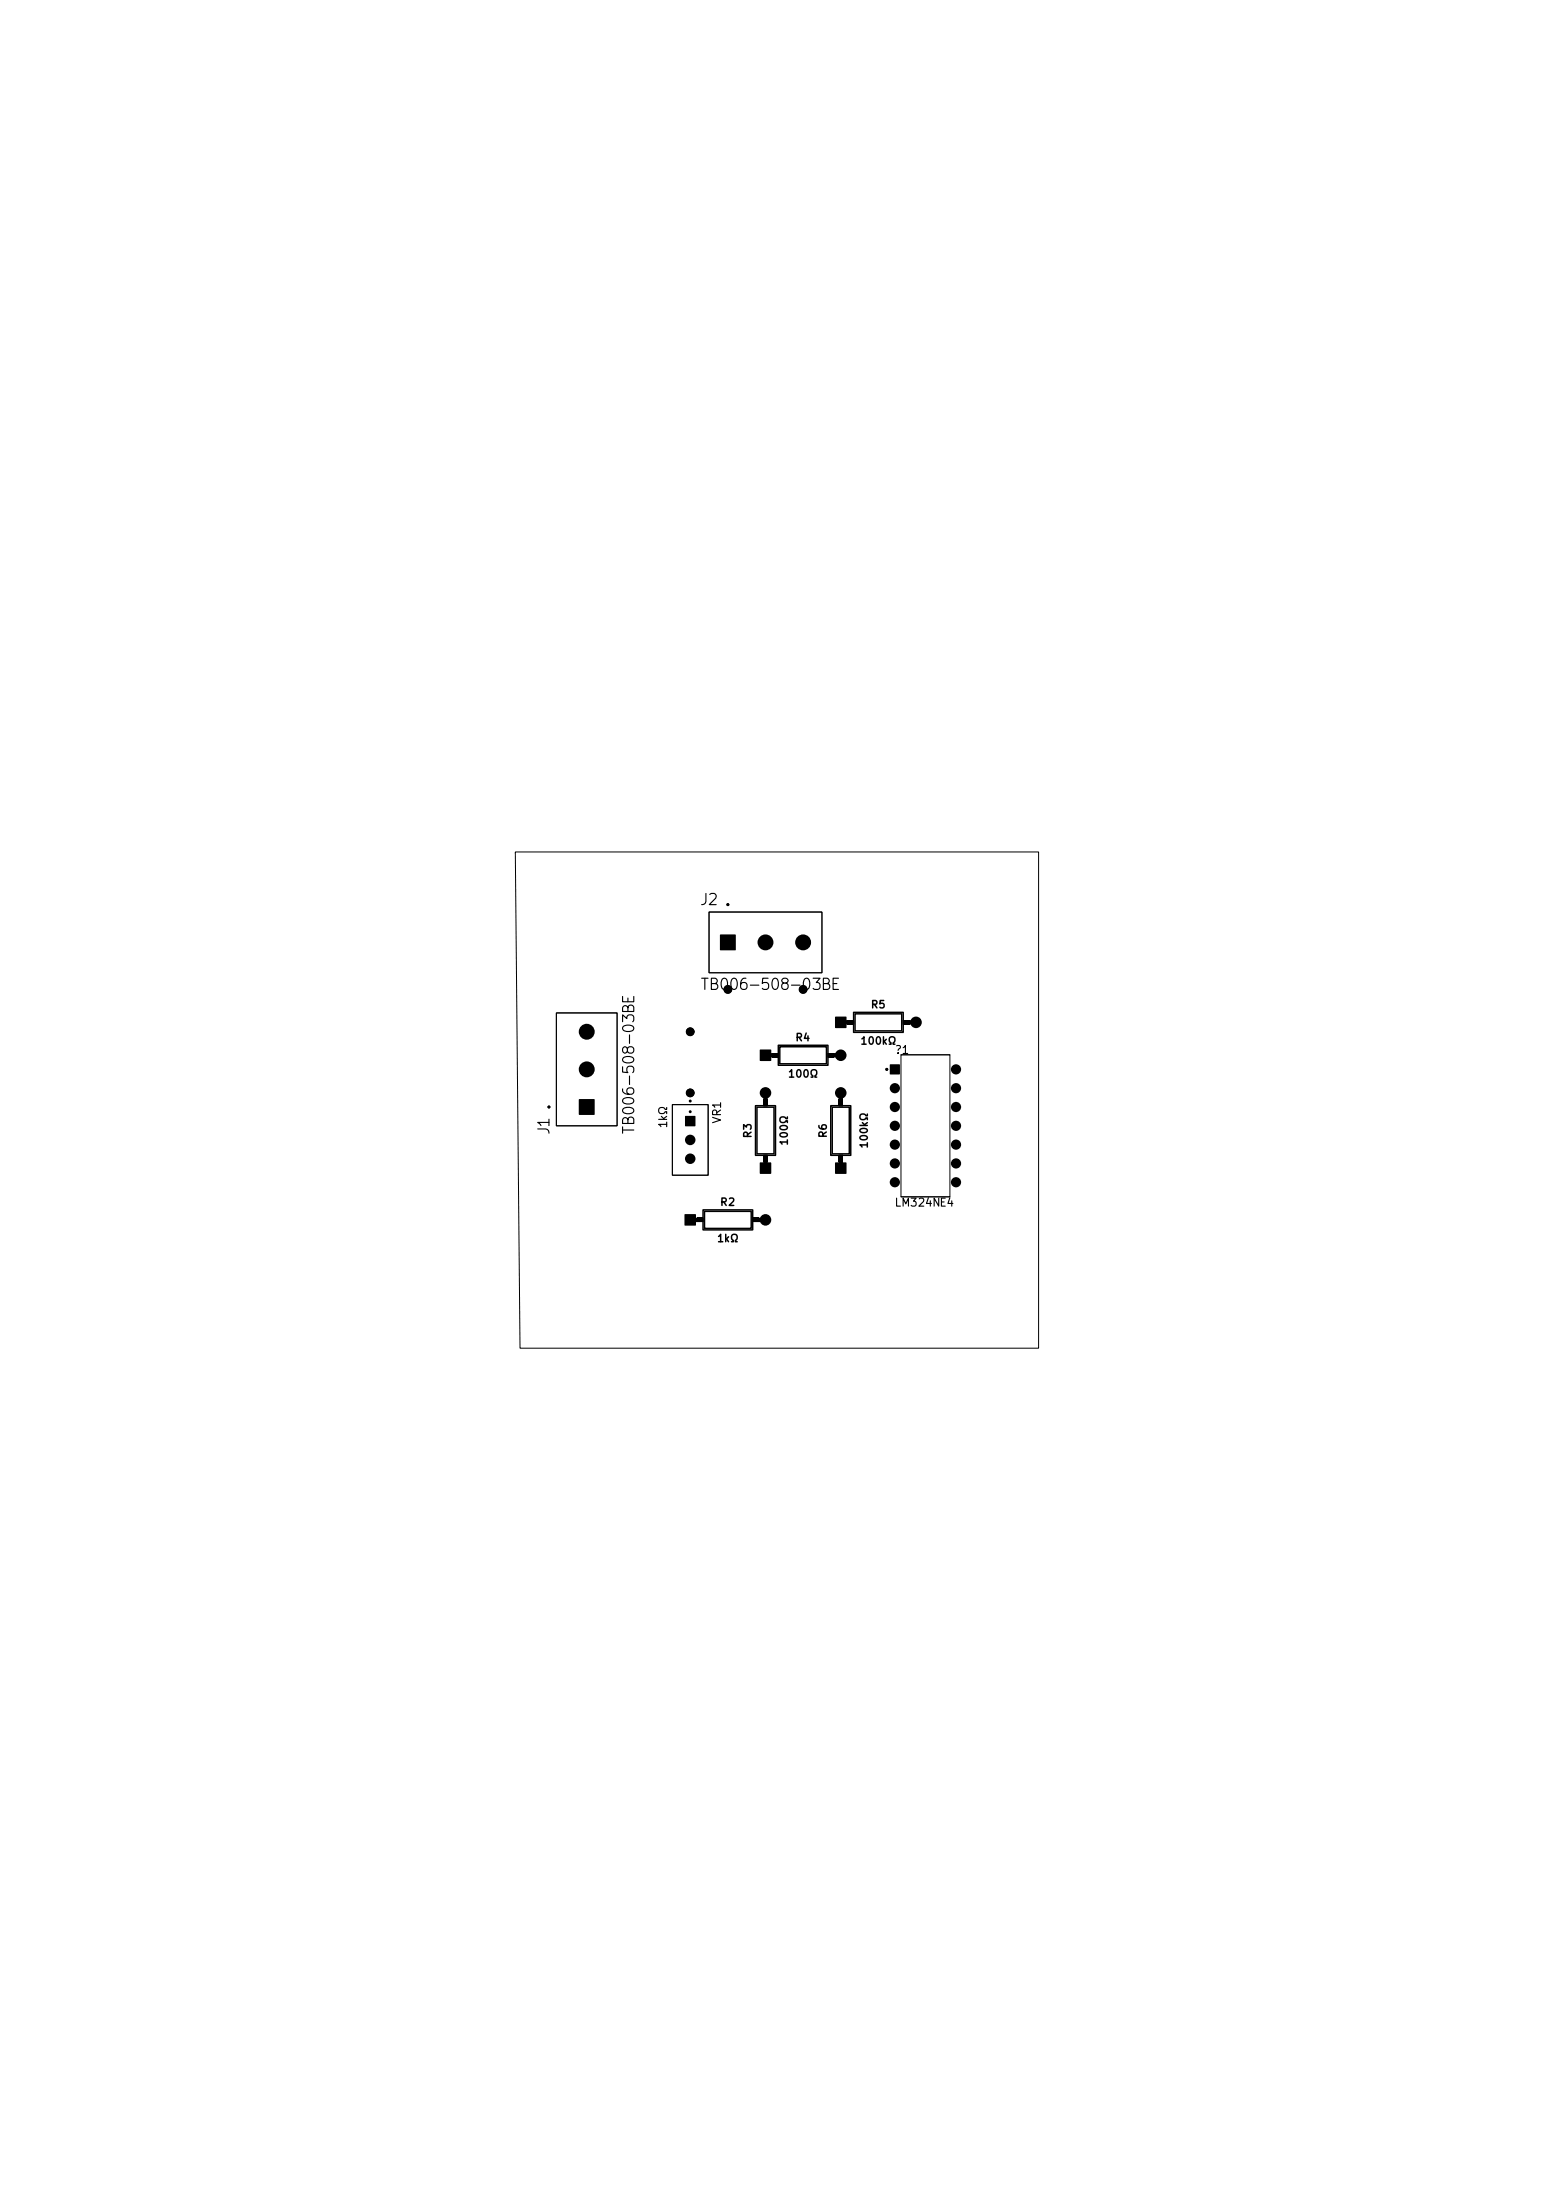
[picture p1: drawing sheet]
<svg xmlns="http://www.w3.org/2000/svg" width="210mm" height="297mm" viewBox="0 0 210 297" stroke-linecap="round" stroke-linejoin="round" font-family="sans-serif">
<g fill="#000">
<path d="M97.2 126.2h2.1v2.1h-2.1z" fill-rule="evenodd"/>
<path d="M112.7 137.3h1.5v1.5h-1.5z" fill-rule="evenodd"/>
<path d="M113.2 137.9l.3-.2h1.8v.6h-1.8a.3 .3 0 0 1-.3-.4z" fill-rule="evenodd"/>
<path d="M114.4 137.7h.7v.6h-.7z" fill-rule="evenodd"/>
<path d="M122 137.7h.8v.6h-.8z" fill-rule="evenodd"/>
<path d="M121.8 137.7h1.9a.3 .3 0 0 1 .3 .3 .3 .3 0 0 1-.3 .3h-1.9z" fill-rule="evenodd"/>
<path d="M78.2 148.4h2v2.1h-2z" fill-rule="evenodd"/>
<path d="M92.5 150.7h1.4v1.3h-1.4z" fill-rule="evenodd"/>
<path d="M102.6 157h1.5v1.5h-1.5z" fill-rule="evenodd"/>
<path d="M102.6 141.7h1.5v1.5h-1.5z" fill-rule="evenodd"/>
<path d="M103 156.1h.6v.7h-.6z" fill-rule="evenodd"/>
<path d="M103 148.4h.6v.8h-.6z" fill-rule="evenodd"/>
<path d="M103 155.9h.6v1.8a.3 .3 0 0 1-.3 .3 .3 .3 0 0 1-.3-.3z" fill-rule="evenodd"/>
<path d="M103.1 147.4a.3 .3 0 0 1 .3-.1 .3 .3 0 0 1 .2 .3v1.8h-.6z" fill-rule="evenodd"/>
<path d="M103.1 142.3l.2-.1h1.9v.6h-1.9a.3 .3 0 0 1-.2-.5z" fill-rule="evenodd"/>
<path d="M104.2 142.2h.8v.6h-.8z" fill-rule="evenodd"/>
<path d="M111.9 142.2h.7v.6h-.7z" fill-rule="evenodd"/>
<path d="M112.7 157h1.5v1.5h-1.5z" fill-rule="evenodd"/>
<path d="M113.2 156.1h.6v.7h-.6z" fill-rule="evenodd"/>
<path d="M113.2 148.4h.6v.8h-.6z" fill-rule="evenodd"/>
<path d="M113.2 155.9h.6v1.8a.3 .3 0 0 1-.3 .3 .3 .3 0 0 1-.3-.3z" fill-rule="evenodd"/>
<path d="M113.2 147.4a.3 .3 0 0 1 .4-.1 .3 .3 0 0 1 .2 .3v1.8h-.6z" fill-rule="evenodd"/>
<path d="M111.7 142.2h1.8a.3 .3 0 0 1 .3 .3 .3 .3 0 0 1-.3 .3h-1.8z" fill-rule="evenodd"/>
<path d="M120.1 143.7h1.4v1.3h-1.4z" fill-rule="evenodd"/>
<path d="M92.4 164h1.5v1.5h-1.5z" fill-rule="evenodd"/>
<path d="M92.9 164.6l.3-.2h1.8v.6h-1.8a.3 .3 0 0 1-.3-.4z" fill-rule="evenodd"/>
<path d="M94.1 164.4h.7v.6h-.7z" fill-rule="evenodd"/>
<path d="M101.7 164.4h.8v.6h-.8z" fill-rule="evenodd"/>
<path d="M101.5 164.4h1.8a.3 .3 0 0 1 .3 .3 .3 .3 0 0 1-.3 .3h-1.8z" fill-rule="evenodd"/>
<circle cx="79.2" cy="139.3" r="1.08"/>
<circle cx="93.2" cy="139.3" r=".6"/>
<circle cx="103.3" cy="127.2" r="1.08"/>
<circle cx="108.4" cy="127.2" r="1.08"/>
<circle cx="123.7" cy="138" r=".78"/>
<circle cx="79.2" cy="144.4" r="1.08"/>
<circle cx="93.2" cy="153.9" r=".71"/>
<circle cx="93.2" cy="156.4" r=".71"/>
<circle cx="93.2" cy="147.6" r=".6"/>
<circle cx="103.3" cy="147.6" r=".78"/>
<circle cx="113.5" cy="142.5" r=".78"/>
<circle cx="113.5" cy="147.6" r=".78"/>
<circle cx="120.8" cy="157.1" r=".69"/>
<circle cx="120.8" cy="146.9" r=".69"/>
<circle cx="120.8" cy="149.5" r=".69"/>
<circle cx="120.8" cy="154.5" r=".69"/>
<circle cx="120.8" cy="159.6" r=".69"/>
<circle cx="120.8" cy="152" r=".69"/>
<circle cx="129" cy="157.1" r=".69"/>
<circle cx="129" cy="146.9" r=".69"/>
<circle cx="129" cy="149.5" r=".69"/>
<circle cx="129" cy="152" r=".69"/>
<circle cx="129" cy="159.6" r=".69"/>
<circle cx="129" cy="144.4" r=".69"/>
<circle cx="129" cy="154.5" r=".69"/>
<circle cx="103.3" cy="164.7" r=".78"/>
</g>
<g fill="none" stroke="#000" stroke-width=".13">
<path d="M69.6 115h70.6v67h-70zM75.1 136.8h8.2v15.2h-8.2zM95.7 123.1h15.3v8.2h-15.3zM90.8 149.1h4.8v9.6h-4.8zM121.6 142.4h6.6v19.2h-6.6zM121.6 142.4h6.6M121.6 161.6h6.6"/>
<circle cx="79.2" cy="139.3" r=".65"/>
<circle cx="93.2" cy="139.3" r=".5"/>
<circle cx="98.3" cy="127.2" r=".65"/>
<circle cx="103.3" cy="127.2" r=".65"/>
<circle cx="108.4" cy="127.2" r=".65"/>
<circle cx="113.5" cy="138" r=".4"/>
<circle cx="123.7" cy="138" r=".4"/>
<circle cx="79.2" cy="144.4" r=".65"/>
<circle cx="79.2" cy="149.5" r=".65"/>
<circle cx="93.2" cy="147.6" r=".5"/>
<circle cx="93.2" cy="153.9" r=".36"/>
<circle cx="93.2" cy="151.4" r=".36"/>
<circle cx="93.2" cy="156.4" r=".36"/>
<circle cx="103.3" cy="157.7" r=".4"/>
<circle cx="103.3" cy="147.6" r=".4"/>
<circle cx="103.3" cy="142.5" r=".4"/>
<circle cx="113.5" cy="157.7" r=".4"/>
<circle cx="113.5" cy="147.6" r=".4"/>
<circle cx="113.5" cy="142.5" r=".4"/>
<circle cx="120.8" cy="146.9" r=".42"/>
<circle cx="120.8" cy="154.5" r=".42"/>
<circle cx="120.8" cy="159.6" r=".42"/>
<circle cx="120.8" cy="157.1" r=".42"/>
<circle cx="120.8" cy="144.4" r=".42"/>
<circle cx="120.8" cy="152" r=".42"/>
<circle cx="120.8" cy="149.5" r=".42"/>
<circle cx="129" cy="154.5" r=".42"/>
<circle cx="129" cy="146.9" r=".42"/>
<circle cx="129" cy="159.6" r=".42"/>
<circle cx="129" cy="149.5" r=".42"/>
<circle cx="129" cy="152" r=".42"/>
<circle cx="129" cy="157.1" r=".42"/>
<circle cx="129" cy="144.4" r=".42"/>
<circle cx="93.2" cy="164.7" r=".4"/>
<circle cx="103.3" cy="164.7" r=".4"/>
</g>
<g fill="none" stroke="#000" stroke-width=".2">
<path d="M115.2 136.7h6.7v2.7h-6.7zM115.4 136.9h6.3v2.3h-6.3zM102 149.3h2.7v6.7h-2.7zM102.2 149.5h2.3v6.3h-2.3zM105.1 141.1h6.7v2.7h-6.7zM105.3 141.3h6.3v2.3h-6.3zM112.1 149.3h2.7v6.7h-2.7zM112.3 149.5h2.3v6.3h-2.3zM94.9 163.4h6.7v2.7h-6.7zM95.1 163.6h6.3v2.3h-6.3z"/>
<circle cx="98.3" cy="122.1" r=".1"/>
<circle cx="74.1" cy="149.5" r=".1"/>
<circle cx="93.2" cy="150.1" r=".1"/>
<circle cx="93.2" cy="148.7" r=".1"/>
<circle cx="119.7" cy="144.4" r=".1"/>
</g>
<path d="M84 138v-1l.6 .5a.41 .41 0 0 1 .3-.5h.4l.2 .2 .1 .5-.2 .3M84 134.5v.8h1.6v-.8M84.8 136.1a.4 .4 0 0 1 .3-.4 .4 .4 0 0 1 .5 .3v.6h-1.6l.1-.7a.36 .36 0 0 1 .4-.1 .36 .36 0 0 1 .3 .3v.5M84.8 134.8v.5M109.8 132.1h.9l-.5 .6a.41 .41 0 0 1 .5 .2v.4l-.2 .2-.5 .1-.2-.2M111.1 132.8h.5a.37 .37 0 0 0 .3-.4 .37 .37 0 0 0-.3-.3h-.5v1.5h.6a.4 .4 0 0 0 .3-.4 .4 .4 0 0 0-.4-.4M112.5 132.8h.5M113.2 132.1h-.7v1.5h.7M128.2 161.7l-.2 .8h.6M128.5 162.1v.7" fill="none" stroke="#000" stroke-width=".15"/>
<g font-size="1.8">
<text x="94.7" y="122.2">J2</text>
<text x="94.7" y="133.7">TB006-508-03BE</text>
<text x="74.2" y="153" transform="rotate(-90 74.2 153)">J1</text>
<text x="85.6" y="153" transform="rotate(-90 85.6 153)">TB006-508-03BE</text>
</g>
<g font-size="1.4">
<text x="121" y="142.3">?1</text>
<text x="89.9" y="152" transform="rotate(-90 89.9 152)">1kΩ</text>
<text x="97.2" y="151.3" transform="rotate(-90 97.2 151.3)">VR1</text>
<text x="121" y="162.8">LM324NE4</text>
</g>
<g font-size="1.3">
<text x="117.8" y="136.1">R5</text>
<text x="107.6" y="140.6">R4</text>
<text x="116.6" y="140.9">100kΩ</text>
<text x="106.8" y="145.4">100Ω</text>
<text x="101.4" y="153.4" transform="rotate(-90 101.4 153.4)">R3</text>
<text x="106.2" y="154.2" transform="rotate(-90 106.2 154.2)">100Ω</text>
<text x="111.6" y="153.4" transform="rotate(-90 111.6 153.4)">R6</text>
<text x="117" y="154.6" transform="rotate(-90 117 154.6)">100kΩ</text>
<text x="97.1" y="167.6">1kΩ</text>
<text x="97.5" y="162.8">R2</text>
</g>
</svg>
